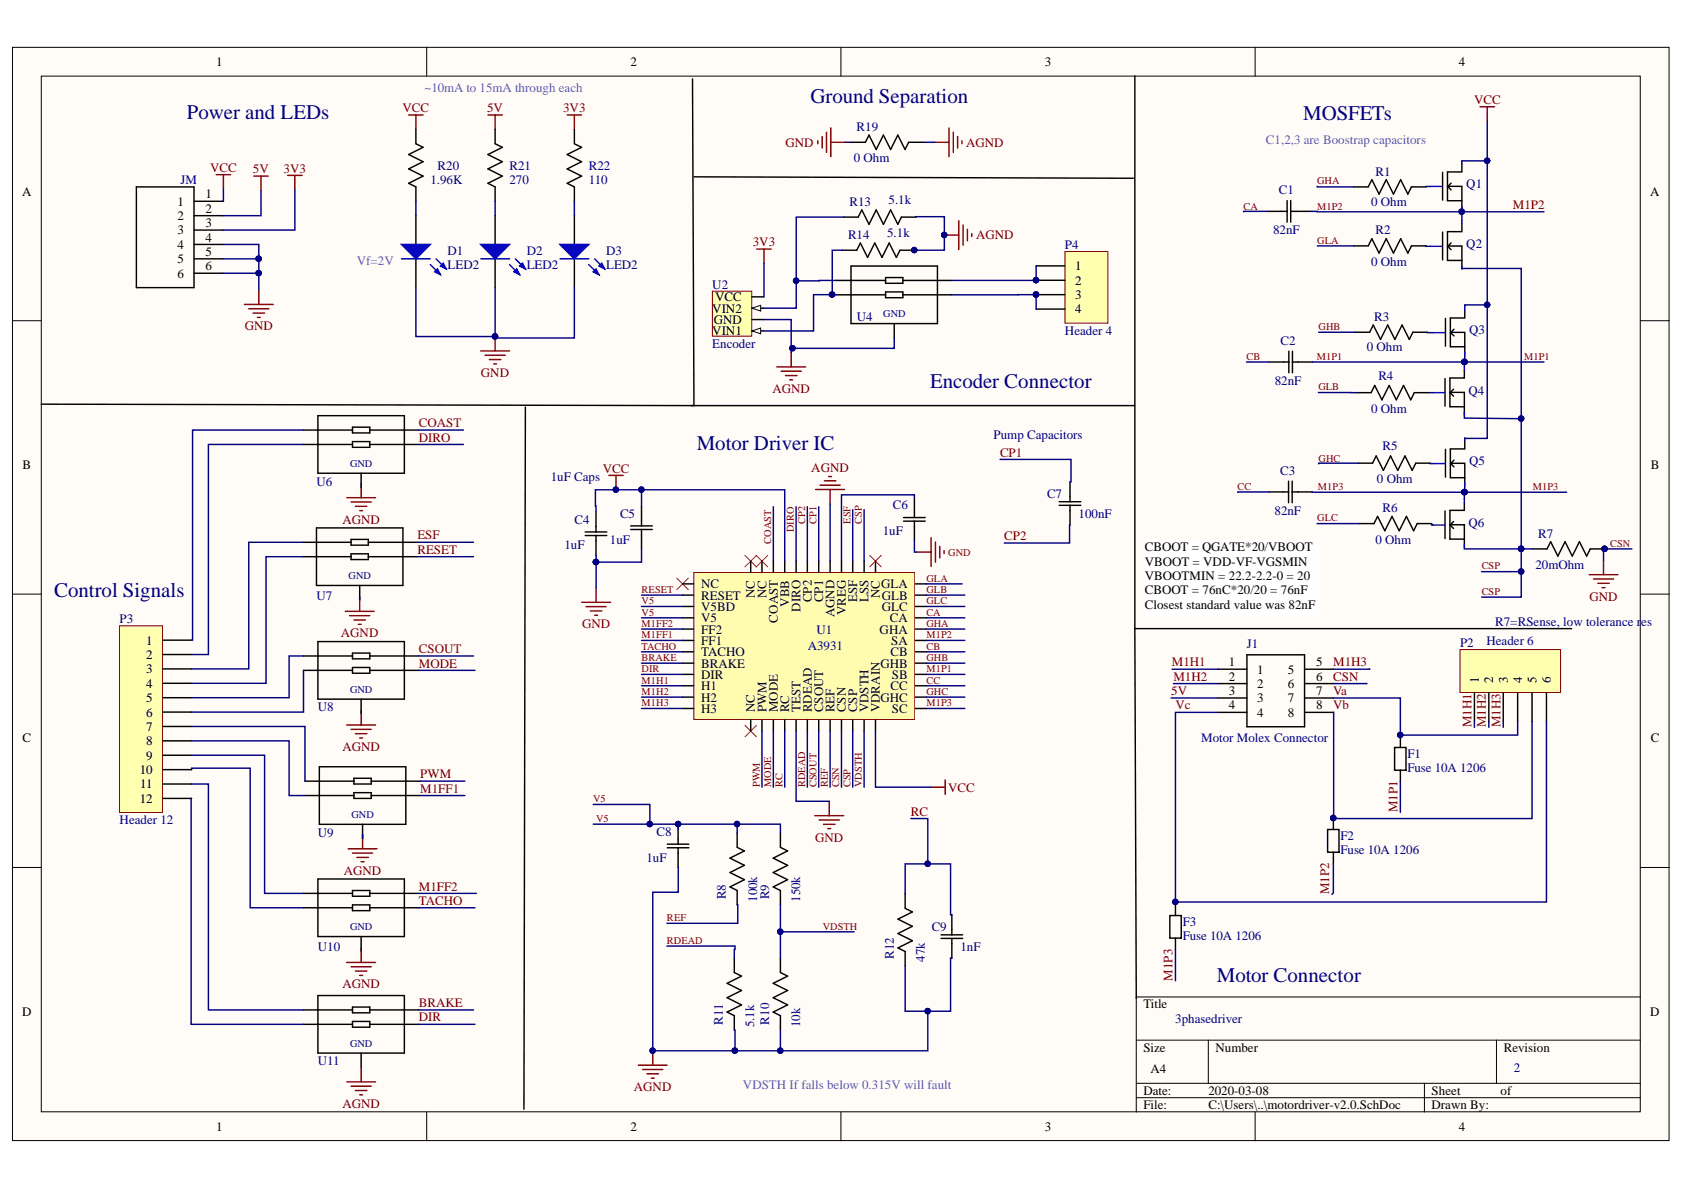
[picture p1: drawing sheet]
# Altium project motordriver-v2.0.PrjPCB
1 sheet, 53 parts. Net scope: global (net labels, ports and power ports of the same name join across sheets).
Board file: motordriver-v2.0.PcbDoc

## Sheet motordriver-v2.0.SchDoc
size A4

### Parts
C1  82nF  [0805]
C2  82nF  [0805]
C3  82nF  [0805]
C4  1uF  [0805]
C5  1uF  [0805]
C6  1uF  [0805]
C7  100nF  [0805]
C8  1uF  [0805]
C9  1nF  [0805]
D1  LED2  [3.2X1.6X1.1]
D2  LED2  [3.2X1.6X1.1]
D3  LED2  [3.2X1.6X1.1]
F1  Fuse 10A 1206  [1206]
F2  Fuse 10A 1206  [1206]
F3  Fuse 10A 1206  [1206]
J1  Motor Molex Connector  [*MOLEX_0039281083]
JM  CONN HEADER VERT 6POS 3.96MM  [CONN HDR 6POS 3.96MM]  (value not drawn)
P2  Header 6  [HDR1X6]
P3  Header 12  [HDR1X12]
P4  Header 4  [HDR1X4]
Q1  N-Channel  [8-SOIC MOSFET]  (value not drawn)
Q2  N-Channel  [8-SOIC MOSFET]  (value not drawn)
Q3  N-Channel  [8-SOIC MOSFET]  (value not drawn)
Q4  N-Channel  [8-SOIC MOSFET]  (value not drawn)
Q5  N-Channel  [8-SOIC MOSFET]  (value not drawn)
Q6  N-Channel  [8-SOIC MOSFET]  (value not drawn)
R1  0 Ohm  [RESC2013X65N]
R2  0 Ohm  [RESC2013X65N]
R3  0 Ohm  [RESC2013X65N]
R4  0 Ohm  [RESC2013X65N]
R5  0 Ohm  [RESC2013X65N]
R6  0 Ohm  [RESC2013X65N]
R7  20mOhm  [0805]
R8  100k  [0805]
R9  150k  [0805]
R10  10k  [0805]
R11  5.1k  [0805]
R12  47k  [RESC2013X65N]
R13  5.1k  [0805]
R14  5.1k  [0805]
R19  0 Ohm  [RESC2013X65N]
R20  1.96K  [0805]
R21  270  [0805]
R22  110  [0805]
U1  A3931  [CQFP50P900X900X160-48N]
U2  Encoder  [EncoderConnector]
U4  EMI  [SOT-665]  (value not drawn)
U6  EMI  [SOT-665]  (value not drawn)
U7  EMI  [SOT-665]  (value not drawn)
U8  EMI  [SOT-665]  (value not drawn)
U9  EMI  [SOT-665]  (value not drawn)
U10  EMI  [SOT-665]  (value not drawn)
U11  EMI  [SOT-665]  (value not drawn)

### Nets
3V3: JM.3 R22.1(R1) U2.VCC
5V: J1.3 JM.2 R21.1(R1)
AGND: C8.1(C1) C9.1(C1) R10.2(R2) R11.2(R2) R12.2(R2) R13.1(R1) R14.1(R1) R19.1(R1) U1.41(AGND) U2.GND U4.2(P$2) U6.2(P$2) U7.2(P$2) U8.2(P$2) U9.2(P$2) U10.2(P$2) U11.2(P$2)
CSN: C4.1(C1) C5.1(C1) C6.1(C1) D1.2(K) D2.2(K) D3.2(K) J1.6 JM.4 JM.5 JM.6 R7.1(R1) R19.2(R2) U1.17(TEST) U1.21(CSN)  [also labelled GND]
VCC: C4.2(C2) C5.2(C2) JM.1 Q1.D Q3.D Q5.D R20.1(R1) U1.24(VDRAIN) U1.45(VBB)
BRAKE: U1.8(BRAKE) U11.1(P$1)
CA: C1.1(C1) U1.33(CA)
CB: C2.1(C1) U1.30(CB)
CC: C3.1(C1) U1.27(CC)
COAST: U1.46(COAST) U6.1(P$1)
CP1: C7.2(C2) U1.42(CP1)
CP2: C7.1(C1) U1.43(CP2)
CSOUT: U1.19(CSOUT) U8.1(P$1)
CSP: Q2.S Q4.S Q6.S R7.2(R2) U1.22(CSP) U1.38(LSS)  [also labelled LSS]
DIR: U1.9(DIR) U11.3(P$3)
DIRO: U1.44(DIRO) U6.3(P$3)
ESF: U1.39(ESF) U7.1(P$1)
GHA: R1.2(R2) U1.32(GHA)
GHB: R3.2(R2) U1.29(GHB)
GHC: R5.2(R2) U1.26(GHC)
GLA: R2.2(R2) U1.36(GLA)
GLB: R4.2(R2) U1.35(GLB)
GLC: R6.2(R2) U1.34(GLC)
M1FF1: U1.6(FF1) U9.3(P$3)
M1FF2: U1.5(FF2) U10.1(P$1)
M1H1: J1.1 P2.1 U1.10(H1)
M1H2: J1.2 P2.2 U1.11(H2)
M1H3: J1.5 P2.3 U1.12(H3)
M1P1: C2.2(C2) F1.1 Q3.S Q4.D U1.28(SB)  [also labelled SB]
M1P2: C1.2(C2) F2.1 Q1.S Q2.D U1.31(SA)  [also labelled SA]
M1P3: C3.2(C2) F3.1 Q5.S Q6.D U1.25(SC)  [also labelled SC]
MODE: U1.15(MODE) U8.3(P$3)
PWM: U1.14(PWM) U9.1(P$1)
RC: C9.2(C2) R12.1(R1) U1.16(RC)
RDEAD: R11.1(R1) U1.18(RDEAD)
REF: R8.2(R2) U1.20(REF)
RESET: U1.2(RESET) U7.3(P$3)
TACHO: U1.7(TACHO) U10.3(P$3)
V5: C8.2(C2) R8.1(R1) R9.1(R1) U1.3(V5BD) U1.4(V5)  [also labelled V5BD]
Va: F1.2 J1.7 P2.4
Vb: F2.2 J1.8 P2.5
Vc: F3.2 J1.4 P2.6
VDSTH: R9.2(R2) R10.1(R1) U1.23(VDSTH)
NetC6_2: C6.2(C2) U1.40(VREG)
NetD1_1: D1.1(A) R20.2(R2)
NetD2_1: D2.1(A) R21.2(R2)
NetD3_1: D3.1(A) R22.2(R2)
NetP3_1: P3.1 U6.5(P$5)
NetP3_2: P3.2 U6.4(P$4)
NetP3_3: P3.3 U7.5(P$5)
NetP3_4: P3.4 U7.4(P$4)
NetP3_5: P3.5 U8.5(P$5)
NetP3_6: P3.6 U8.4(P$4)
NetP3_7: P3.7 U9.5(P$5)
NetP3_8: P3.8 U9.4(P$4)
NetP3_9: P3.9 U10.5(P$5)
NetP3_10: P3.10 U10.4(P$4)
NetP3_11: P3.11 U11.5(P$5)
NetP3_12: P3.12 U11.4(P$4)
NetP4_1: P4.1 P4.2 U4.5(P$5)
NetP4_3: P4.3 P4.4 U4.4(P$4)
NetQ1_G: Q1.G R1.1(R1)
NetQ2_G: Q2.G R2.1(R1)
NetQ3_G: Q3.G R3.1(R1)
NetQ4_G: Q4.G R4.1(R1)
NetQ5_G: Q5.G R5.1(R1)
NetQ6_G: Q6.G R6.1(R1)
NetR13_2: R13.2(R2) U2.VIN2 U4.1(P$1)
NetR14_2: R14.2(R2) U2.VIN1 U4.3(P$3)

Not connected (* = marked no-connect by the designer): U1 1(NC)* 13(NC)* 37(NC)* 47(NC)* 48(NC)*

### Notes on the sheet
- 0mA to 15mA through each
- Power and LEDs
- (near R19) Ground Separation
- (near Q1) C1,2,3 are Boostrap capacitors
- MOSFETs
- (near D1) Vf=2V
- Motor Driver IC
- Encoder Connector
- (near C7) Pump Capacitors
- 1uF Caps
- (near P3) Control Signals
- CBOOT = QGATE*20/VBOOT
  VBOOT = VDD-VF-VGSMIN
  VBOOTMIN = 22.2-2.2-0 = 20
  CBOOT = 76nC*20/20 = 76nF
  Closest standard value was 82nF
- R7=RSense, low tolerance res
- 3phasedriver
- (near F3) Motor Connector
- VDSTH If falls below 0.315V will fault
- 2
